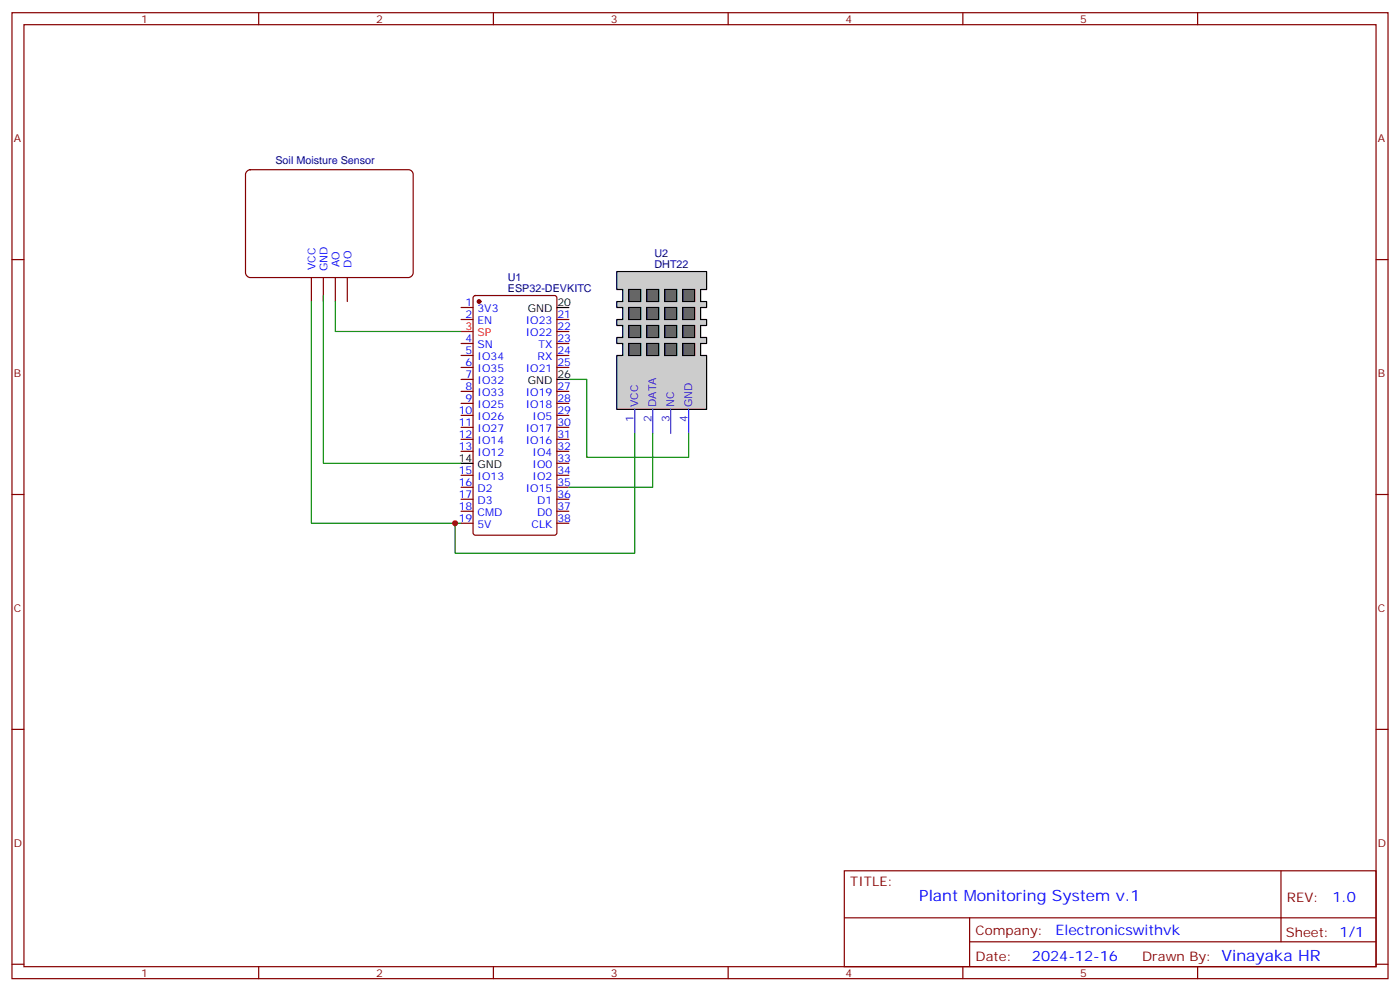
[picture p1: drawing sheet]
<svg xmlns="http://www.w3.org/2000/svg" width="412mm" height="292mm" viewBox="0 0 412 292" stroke-linecap="round" stroke-linejoin="round" font-family="sans-serif">
<g fill="none" stroke="#870000" stroke-width=".35">
<path d="M3.5 3.7h405.4v284.4h-405.4zM7.1 7.3h398.2v277.3h-398.2zM76.2 3.7v3.6M145.3 3.7v3.6M214.5 3.7v3.6M283.6 3.7v3.6M352.8 3.7v3.6M3.5 76.4h3.6M405.3 76.4h3.6M135.8 90.5h3.5M135.8 94.1h3.5M139.6 87.2l.5-.2h23.2l.7 .4v69.4l-.4 .7-23.5 .1-.7-.5-.1-69.4z"/>
<path d="M164 94.1h3.6M164 97.6h3.6M135.8 101.1h3.5M135.8 104.6h3.5M135.8 108.2h3.5M135.8 111.7h3.5M135.8 115.2h3.5M135.8 118.7h3.5M164 101.1h3.6M164 104.6h3.6M164 108.2h3.6M164 115.2h3.6"/>
<path d="M164 118.7h3.6M135.8 122.3h3.5M135.8 125.8h3.5M135.8 129.3h3.5M135.8 132.9h3.5M135.8 139.9h3.5M164 122.3h3.6M164 125.8h3.6M164 129.3h3.6M164 132.9h3.6M164 139.9h3.6M164 136.4h3.6"/>
<path d="M3.5 145.6h3.6M135.8 143.4h3.5M135.8 147h3.5M135.8 150.5h3.5M135.8 154h3.5M164 143.4h3.6M164 147h3.6M164 150.5h3.6M164 154h3.6M405.3 145.6h3.6M3.5 214.7h3.6M405.3 214.7h3.6"/>
<path d="M248.7 256.3h156.6v28.3h-156.6zM377.3 256.4v20.8M248.7 270.2h156.5M285.6 277.2h119.6M285.6 270.2v14.1M3.5 283.8h3.6M76.2 284.6v3.5M145.3 284.6v3.5M214.5 284.6v3.5M283.6 284.6v3.5M352.8 284.6v3.5M405.3 283.8h3.6"/>
</g>
<circle cx="141.1" cy="88.8" r=".53" fill="#870000" stroke="#870000" stroke-width=".35"/>
<path d="M135.8 97.6h3.5" fill="none" stroke="#f00" stroke-width=".35"/>
<path d="M164 90.5h3.6M164 111.7h3.6M135.8 136.4h3.5" fill="none" stroke="#000" stroke-width=".35"/>
<path d="M181.7 79.9h26.4v5.3h-1.7v3.6h1.7v1.7h-1.7v3.6h1.7v1.7h-1.7v3.5h1.7v1.8h-1.7v3.5h1.7v15.9h-26.4v-15.9h1.7v-3.5h-1.7v-1.8h1.7v-3.5h-1.7v-1.7h1.7v-3.6h-1.7v-1.7h1.7v-3.6h-1.7z" fill="#ccc" stroke="#000" stroke-width=".35"/>
<g fill="#666" stroke="#000" stroke-width=".35">
<path d="M185.2 85.2h3.5v3.6h-3.5z"/>
<path d="M190.5 85.2h3.5v3.6h-3.5z"/>
<path d="M195.8 85.2h3.5v3.6h-3.5z"/>
<path d="M185.2 90.5h3.5v3.6h-3.5z"/>
<path d="M190.5 90.5h3.5v3.6h-3.5z"/>
<path d="M195.8 90.5h3.5v3.6h-3.5z"/>
<path d="M185.2 95.8h3.5v3.5h-3.5z"/>
<path d="M190.5 95.8h3.5v3.5h-3.5z"/>
<path d="M195.8 95.8h3.5v3.5h-3.5z"/>
<path d="M185.2 101.1h3.5v3.5h-3.5z"/>
<path d="M190.5 101.1h3.5v3.5h-3.5z"/>
<path d="M195.8 101.1h3.5v3.5h-3.5z"/>
<path d="M201.1 85.2h3.5v3.6h-3.5z"/>
<path d="M201.1 90.5h3.5v3.6h-3.5z"/>
<path d="M201.1 95.8h3.5v3.5h-3.5z"/>
<path d="M201.1 101.1h3.5v3.5h-3.5z"/>
</g>
<path d="M187 120.5v7.1M192.3 120.5v7.1M197.6 120.5v7.1M202.8 120.5v7.1" fill="none" stroke="#30c" stroke-width=".35"/>
<path d="M167.6 111.7h5.3v22.9h29.9v-7M192.3 127.6v15.8h-24.7" fill="none" stroke="#008700" stroke-width=".35"/>
<path d="M91.7 81.7v7.1M95.2 81.7v7.1M98.8 81.7v7.1M102.3 81.7v7.1" fill="none" stroke="#870000" stroke-width=".35"/>
<path d="M72.6 50.5l1.1-.5h46.6a1.41 1.41 0 0 1 1.4 1.4v28.9a1.51 1.51 0 0 1-1.4 1.4h-46.6a1.51 1.51 0 0 1-1.4-1.4v-28.9z" fill="#fff" stroke="#800000" stroke-width=".35"/>
<path d="M91.7 88.8v65.2h44.1M95.2 87v49.4h40.6M98.8 88.8v8.8h37M187 127.6v35.2h-52.9v-8.8" fill="none" stroke="#008700" stroke-width=".35"/>
<circle cx="134.1" cy="154" r=".88" fill="#c00"/>
<g font-size="4.6" fill="#00f">
<text x="270.8" y="265.4">Plant Monitoring System v.1</text>
<text x="359.8" y="282.8">Vinayaka HR</text>
</g>
<g font-size="4.2" fill="#00f">
<text x="392.5" y="265.6">1.0</text>
<text x="310.9" y="275.2">Electronicswithvk</text>
<text x="304" y="283">2024-12-16</text>
</g>
<g font-size="3.9" fill="#800">
<text x="250.5" y="260.9">TITLE:</text>
<text x="379.1" y="265.6">REV:</text>
<text x="287.4" y="275.1">Company:</text>
<text x="378.7" y="275.7">Sheet: 1/1</text>
<text x="287.4" y="282.8">Date:</text>
<text x="336.4" y="282.9">Drawn By:</text>
</g>
<g font-size="3.2" fill="#800">
<text x="41.6" y="6.7">1</text>
<text x="110.8" y="6.7">2</text>
<text x="179.9" y="6.7">3</text>
<text x="249.1" y="6.7">4</text>
<text x="318.2" y="6.7">5</text>
<text x="4.1" y="41.8">A</text>
<text x="405.9" y="41.8">A</text>
<text x="4.1" y="111">B</text>
<text x="405.9" y="111">B</text>
<text x="4.1" y="180.1">C</text>
<text x="405.9" y="180.1">C</text>
<text x="4.1" y="249.3">D</text>
<text x="405.9" y="249.3">D</text>
<text x="41.6" y="287.5">1</text>
<text x="110.8" y="287.5">2</text>
<text x="179.9" y="287.5">3</text>
<text x="249.1" y="287.5">4</text>
<text x="318.2" y="287.5">5</text>
</g>
<g font-size="3.2" fill="#000080">
<text x="81.1" y="48.2">Soil Moisture Sensor</text>
<text x="192.8" y="75.7">U2</text>
<text x="149.6" y="82.8">U1</text>
<text x="192.8" y="78.9">DHT22</text>
<text x="149.6" y="85.9">ESP32-DEVKITC</text>
</g>
<g font-size="3.2" fill="#00f">
<text x="92.9" y="79.6" transform="rotate(-90 92.9 79.6)">VCC</text>
<text x="96.5" y="79.9" transform="rotate(-90 96.5 79.9)">GND</text>
<text x="100" y="78.7" transform="rotate(-90 100 78.7)">AO</text>
<text x="103.5" y="78.8" transform="rotate(-90 103.5 78.8)">DO</text>
<text x="137.2" y="90.2">1</text>
<text x="137.2" y="93.7">2</text>
<text x="140.7" y="91.9">3V3</text>
<text x="140.7" y="95.5">EN</text>
<text x="154.9" y="95.5">IO23</text>
<text x="164.2" y="93.7">21</text>
<text x="137.2" y="100.8">4</text>
<text x="154.9" y="99">IO22</text>
<text x="164.2" y="97.2">22</text>
<text x="164.2" y="100.8">23</text>
<text x="137.2" y="104.3">5</text>
<text x="137.2" y="107.8">6</text>
<text x="140.7" y="102.5">SN</text>
<text x="140.7" y="106">IO34</text>
<text x="158.4" y="106">RX</text>
<text x="158.6" y="102.5">TX</text>
<text x="164.2" y="104.3">24</text>
<text x="164.2" y="107.8">25</text>
<text x="137.2" y="111.3">7</text>
<text x="140.7" y="109.6">IO35</text>
<text x="140.7" y="113.1">IO32</text>
<text x="154.9" y="109.6">IO21</text>
<text x="137.2" y="114.9">8</text>
<text x="137.2" y="118.4">9</text>
<text x="140.7" y="116.6">IO33</text>
<text x="154.9" y="116.6">IO19</text>
<text x="164.2" y="114.9">27</text>
<text x="164.2" y="118.4">28</text>
<text x="135.1" y="121.9">10</text>
<text x="135.1" y="125.4">11</text>
<text x="140.7" y="120.2">IO25</text>
<text x="140.7" y="123.7">IO26</text>
<text x="154.9" y="120.2">IO18</text>
<text x="156.9" y="123.7">IO5</text>
<text x="164.2" y="121.9">29</text>
<text x="164.2" y="125.4">30</text>
<text x="135.1" y="129">12</text>
<text x="140.7" y="127.2">IO27</text>
<text x="140.7" y="130.7">IO14</text>
<text x="154.9" y="127.2">IO17</text>
<text x="154.9" y="130.7">IO16</text>
<text x="164.2" y="129">31</text>
<text x="135.1" y="132.5">13</text>
<text x="140.7" y="134.3">IO12</text>
<text x="156.9" y="134.3">IO4</text>
<text x="156.9" y="137.8">IO0</text>
<text x="164.2" y="132.5">32</text>
<text x="164.2" y="136">33</text>
<text x="135.1" y="139.6">15</text>
<text x="135.1" y="143.1">16</text>
<text x="140.7" y="141.3">IO13</text>
<text x="156.9" y="141.3">IO2</text>
<text x="164.2" y="139.6">34</text>
<text x="164.2" y="143.1">35</text>
<text x="135.1" y="146.6">17</text>
<text x="140.7" y="144.9">D2</text>
<text x="140.7" y="148.4">D3</text>
<text x="154.9" y="144.9">IO15</text>
<text x="158.3" y="148.4">D1</text>
<text x="164.2" y="146.6">36</text>
<text x="135.1" y="150.1">18</text>
<text x="135.1" y="153.7">19</text>
<text x="140.7" y="151.9">CMD</text>
<text x="140.7" y="155.4">5V</text>
<text x="156.6" y="155.4">CLK</text>
<text x="158.3" y="151.9">D0</text>
<text x="164.2" y="150.1">37</text>
<text x="164.2" y="153.7">38</text>
</g>
<g font-size="3.2">
<text x="155.5" y="91.9">GND</text>
<text x="164.2" y="90.2">20</text>
<text x="155.5" y="113.1">GND</text>
<text x="164.2" y="111.3">26</text>
<text x="135.1" y="136">14</text>
<text x="140.7" y="137.8">GND</text>
</g>
<g font-size="3.2" fill="#f00">
<text x="137.2" y="97.2">3</text>
<text x="140.7" y="99">SP</text>
</g>
<g font-size="3.2" fill="#30c">
<text x="188" y="119.8" transform="rotate(-90 188 119.8)">VCC</text>
<text x="193.3" y="119.8" transform="rotate(-90 193.3 119.8)">DATA</text>
<text x="198.6" y="119.8" transform="rotate(-90 198.6 119.8)">NC</text>
<text x="203.9" y="119.8" transform="rotate(-90 203.9 119.8)">GND</text>
<text x="186.6" y="124.3" transform="rotate(-90 186.6 124.3)">1</text>
<text x="191.9" y="124.3" transform="rotate(-90 191.9 124.3)">2</text>
<text x="197.2" y="124.3" transform="rotate(-90 197.2 124.3)">3</text>
<text x="202.5" y="124.3" transform="rotate(-90 202.5 124.3)">4</text>
</g>
</svg>
